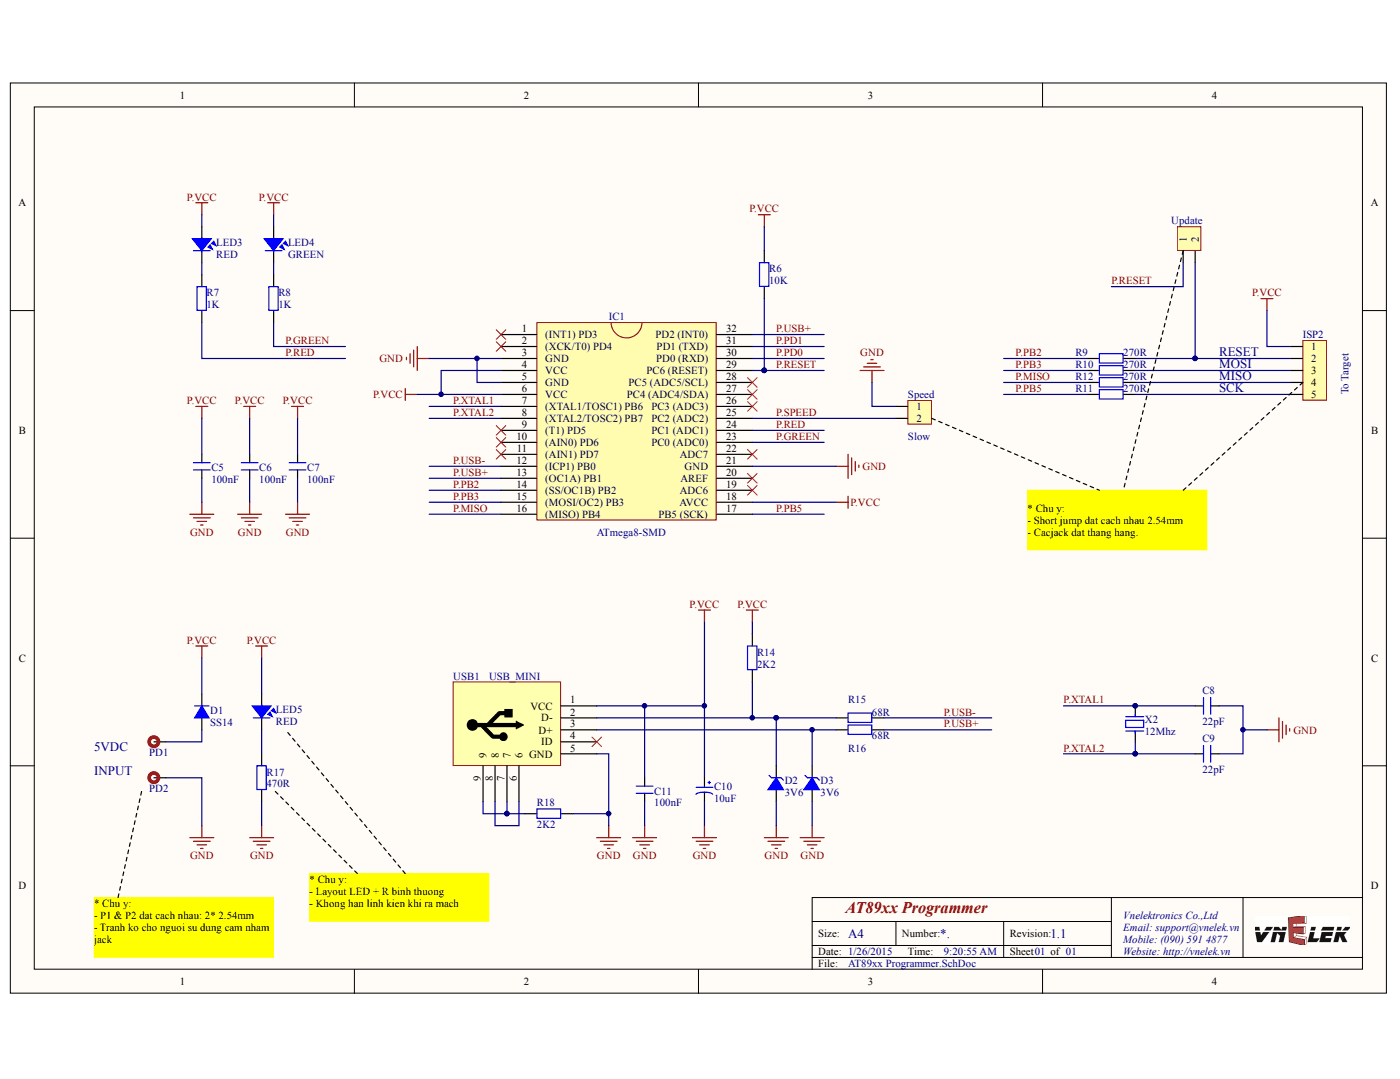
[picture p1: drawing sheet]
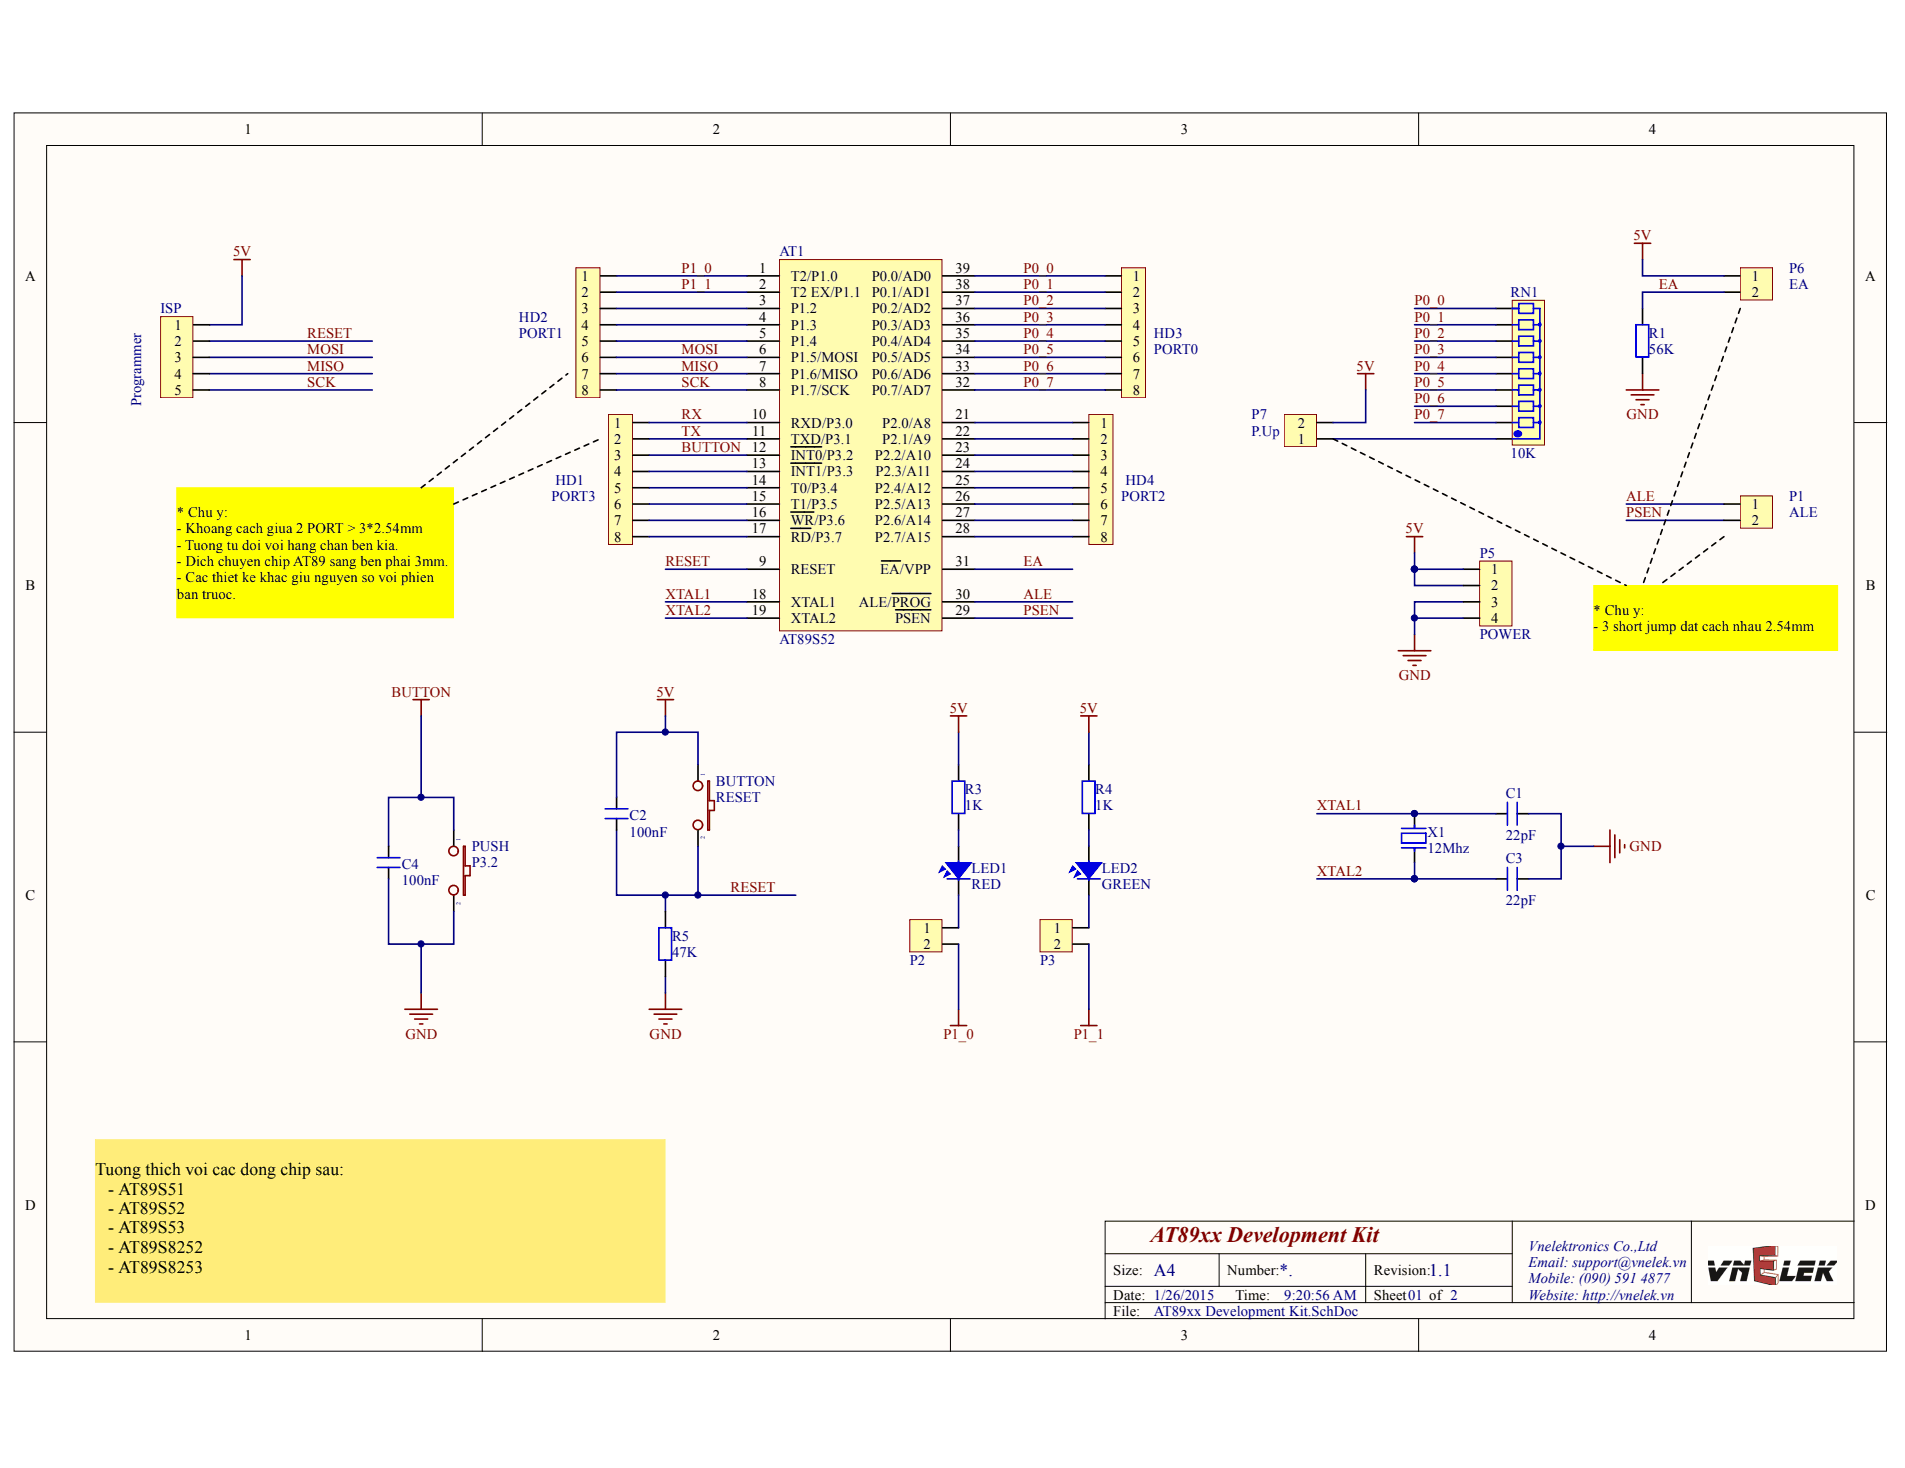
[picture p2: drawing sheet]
# Altium project AT89xx Development Kit.PrjPcb
2 sheets, 59 parts. Net scope: global (net labels, ports and power ports of the same name join across sheets).
Sheets:
  AT89xx Development Kit.SchDoc
  AT89xx Programmer.SchDoc

## Sheet AT89xx Development Kit.SchDoc: AT89xx Development Kit
size A4; Author: Tran Tuan; CompanyName: Vnelektronics Co.,Ltd; DrawnBy: Tran Tuan; Engineer: Tran Tuan; Organization: Vnelektronics Co.,Ltd; Address1: 776 Ton Duc Thang; Address2: Lien Chieu, Da Nang; Revision: 1.1; SheetNumber: 01; SheetTotal: 01

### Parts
AT1  AT89S52  [de gat xanh dip 40]
BUTTON  RESET  [BUTTON 2PIN TRON]
C1  22pF  [C0603]
C2  100nF  [C0805]
C3  22pF  [C0603]
C4  100nF  [C0805]
HD1  PORT3  [Header_8]
HD2  PORT1  [Header_8]
HD3  PORT0  [Header_8]
HD4  PORT2  [Header_8]
ISP  Programmer  [Header_5]
LED1  RED  [Led 0805R]
LED2  GREEN  [Led 0805G]
P1  ALE  [Header_2]
P2  JUMP  [Header_2]  (value not drawn)
P3  JUMP  [Header_2]  (value not drawn)
P5  POWER  [Header_4]
P6  EA  [Header_2]
P7  P.Up  [Header_2]
PUSH  P3.2  [BUTTON 2PIN TRON]
R1  value 56K  [RESC2012(0805)]  (hidden comment: Res2)
R3  value 1K  [RESC2012(0805)]  (hidden comment: Res2)
R4  value 1K  [RESC2012(0805)]  (hidden comment: Res2)
R5  value 47K  [RESC2012(0805)]  (hidden comment: Res2)
RN1  10K  [RN8]
X1  12Mhz  [CRYSTAL]

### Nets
5V: AT1.40(5V) BUTTON.1 C2.1 ISP.1 P5.1 P5.2 P6.1 P7.2 R3.2 R4.2
BUTTON: AT1.12(~{INT0}/P3.2) C4.1 HD1.3 PUSH.1
GND: AT1.20(GND) C1.1 C3.1 C4.2 P5.3 P5.4 PUSH.2 R1.2 R5.2
P1_0: AT1.1(T2/P1.0) HD2.1 P2.2
P1_1: AT1.2(T2_EX/P1.1) HD2.2 P3.2
ALE: AT1.30(ALE/~{PROG}) P1.1
EA: AT1.31(~{EA}/VPP) P6.2 R1.1
MISO: AT1.7(P1.6/MISO) HD2.7 ISP.4
MOSI: AT1.6(P1.5/MOSI) HD2.6 ISP.3
P0_0: AT1.39(P0.0/AD0) HD3.1 RN1.9
P0_1: AT1.38(P0.1/AD1) HD3.2 RN1.8
P0_2: AT1.37(P0.2/AD2) HD3.3 RN1.7
P0_3: AT1.36(P0.3/AD3) HD3.4 RN1.6
P0_4: AT1.35(P0.4/AD4) HD3.5 RN1.5
P0_5: AT1.34(P0.5/AD5) HD3.6 RN1.4
P0_6: AT1.33(P0.6/AD6) HD3.7 RN1.3
P0_7: AT1.32(P0.7/AD7) HD3.8 RN1.2
PSEN: AT1.29(~{PSEN}) P1.2
RESET: AT1.9(RESET) BUTTON.2 C2.2 ISP.2 R5.1
RX: AT1.10(RXD/P3.0) HD1.1
SCK: AT1.8(P1.7/SCK) HD2.8 ISP.5
TX: AT1.11(TXD/P3.1) HD1.2
XTAL1: AT1.18(XTAL1) C1.2 X1.1
XTAL2: AT1.19(XTAL2) C3.2 X1.2
NetAT1_3: AT1.3(P1.2) HD2.3
NetAT1_4: AT1.4(P1.3) HD2.4
NetAT1_5: AT1.5(P1.4) HD2.5
NetAT1_13: AT1.13(~{INT1}/P3.3) HD1.4
NetAT1_14: AT1.14(T0/P3.4) HD1.5
NetAT1_15: AT1.15(T1/P3.5) HD1.6
NetAT1_16: AT1.16(~{WR}/P3.6) HD1.7
NetAT1_17: AT1.17(~{RD}/P3.7) HD1.8
NetAT1_21: AT1.21(P2.0/A8) HD4.1
NetAT1_22: AT1.22(P2.1/A9) HD4.2
NetAT1_23: AT1.23(P2.2/A10) HD4.3
NetAT1_24: AT1.24(P2.3/A11) HD4.4
NetAT1_25: AT1.25(P2.4/A12) HD4.5
NetAT1_26: AT1.26(P2.5/A13) HD4.6
NetAT1_27: AT1.27(P2.6/A14) HD4.7
NetAT1_28: AT1.28(P2.7/A15) HD4.8
NetLED1_1: LED1.1 R3.1
NetLED1_2: LED1.2 P2.1
NetLED2_1: LED2.1 R4.1
NetLED2_2: LED2.2 P3.1
NetP7_1: P7.1 RN1.1

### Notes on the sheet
- * Chu y:
  - Khoang cach giua 2 PORT > 3*2.54mm
  - Tuong tu doi voi hang chan ben kia.
  - Dich chuyen chip AT89 sang ben phai 3mm.
  - Cac thiet ke khac giu nguyen so voi phien ban truoc.
- * Chu y:
  - 3 short jump dat cach nhau 2.54mm
- Tuong thich voi cac dong chip sau:
  - AT89S51
  - AT89S52
  - AT89S53
  - AT89S8252
  - AT89S8253

## Sheet AT89xx Programmer.SchDoc: AT89xx Programmer
size A4; Author: Tran Tuan; CompanyName: Vnelektronics Co.,Ltd; DrawnBy: Tran Tuan; Engineer: Tran Tuan; Organization: Vnelektronics Co.,Ltd; Address1: 776 Ton Duc Thang; Address2: Lien Chieu, Da Nang; Revision: 1.1; SheetNumber: 01; SheetTotal: 01

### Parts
C5  100nF  [C0805]
C6  100nF  [C0805]
C7  100nF  [C0805]
C8  22pF  [C0603]
C9  22pF  [C0603]
C10  10uF  [C1210]
C11  100nF  [C0805]
D1  SS14  [SS14]
D2  3V6  [1N5223]
D3  3V6  [1N5223]
IC1  ATmega8-SMD  [ATMEGA_8_SMD]
ISP2  To Target  [Header_5]
LED3  RED  [Led 0805R]
LED4  GREEN  [Led 0805G]
LED5  RED  [Led 0805R]
PD1  Pad Big  (value not drawn)
PD2  Pad Big  (value not drawn)
R6  value 10K  [RESC2012(0805)]  (hidden comment: Res2)
R7  value 1K  [RESC2012(0805)]  (hidden comment: Res2)
R8  value 1K  [RESC2012(0805)]  (hidden comment: Res2)
R9  value 270R  [RESC2012(0805)]  (hidden comment: Res2)
R10  value 270R  [RESC2012(0805)]  (hidden comment: Res2)
R11  value 270R  [RESC2012(0805)]  (hidden comment: Res2)
R12  value 270R  [RESC2012(0805)]  (hidden comment: Res2)
R14  value 2K2  [RESC2012(0805)]  (hidden comment: Res2)
R15  value 68R  [RESC2012(0805)]  (hidden comment: Res2)
R16  value 68R  [RESC2012(0805)]  (hidden comment: Res2)
R17  value 470R  [RESC2012(0805)]  (hidden comment: Res2)
R18  value 2K2  [RESC2012(0805)]  (hidden comment: Res2)
Speed  Slow  [Header_2]
Update  Update  [Header_2]  (value not drawn)
USB1  USB_MINI  [USBMNIB]
X2  12Mhz  [CRYSTAL]

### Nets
GND: C5.1 C6.1 C7.1 C8.1 C9.1 C10.2 C11.1 D2.1(A) D3.1(A) IC1.3(GND) IC1.5(GND) IC1.21(GND) PD2.1 R17.2 R18.2 Speed.1 USB1.5(GND)
P.VCC: C5.2 C6.2 C7.2 C10.1 C11.2 D1.2(K) IC1.4(VCC) IC1.6(VCC) IC1.18(AVCC) ISP2.1 LED3.1 LED4.1 LED5.1 R6.2 R14.1 USB1.1(VCC)
P.GREEN: IC1.23(PC0_(ADC0)) R8.2
P.MISO: IC1.16((MISO)_PB4) R12.1
P.PB2: IC1.14((SS/OC1B)_PB2) R9.1
P.PB3: IC1.15((MOSI/OC2)_PB3) R10.1
P.PB5: IC1.17(PB5_(SCK)) R11.1
P.PD0: IC1.30(PD0_(RXD))
P.PD1: IC1.31(PD1_(TXD))
P.RED: IC1.24(PC1_(ADC1)) R7.2
P.RESET: IC1.29(PC6_(RESET)) R6.1 Update.1
P.SPEED: IC1.25(PC2_(ADC2)) Speed.2
P.USB+: IC1.13((OC1A)_PB1) IC1.32(PD2_(INT0)) R16.1
P.USB-: IC1.12((ICP1)_PB0) R15.1
P.XTAL1: C8.2 IC1.7((XTAL1/TOSC1)_PB6) X2.1
P.XTAL2: C9.2 IC1.8((XTAL2/TOSC2)_PB7) X2.2
NetD1_1: D1.1(A) PD1.1
NetD2_2: D2.2(K) R14.2 R15.2 USB1.2(D-)
NetD3_2: D3.2(K) R16.2 USB1.3(D+)
NetISP2_2: ISP2.2 R9.2 Update.2
NetISP2_3: ISP2.3 R10.2
NetISP2_4: ISP2.4 R12.2
NetISP2_5: ISP2.5 R11.2
NetLED3_2: LED3.2 R7.1
NetLED4_2: LED4.2 R8.1
NetLED5_2: LED5.2 R17.1
NetR18_1: R18.1 USB1.7 USB1.9
NetUSB1_6: USB1.6 USB1.8

Not connected (* = marked no-connect by the designer): IC1 1((INT1)_PD3)* 2((XCK/T0)_PD4)* 9((T1)_PD5)* 10((AIN0)_PD6)* 11((AIN1)_PD7)* 19(ADC6)* 20(AREF)* 22(ADC7)* 26(PC3_(ADC3))* 27(PC4_(ADC4/SDA))* 28(PC5_(ADC5/SCL))*; USB1 4(ID)*

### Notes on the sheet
- RESET
- MOSI
- MISO
- SCK
- * Chu y:
  - Short jump dat cach nhau 2.54mm
  - Cacjack dat thang hang.
- 5VDC
- INPUT
- * Chu y:
  - P1 & P2 dat cach nhau: 2* 2.54mm
  - Tranh ko cho nguoi su dung cam nham jack
- * Chu y:
  - Layout LED + R binh thuong
  - Khong han linh kien khi ra mach

## Nets that join several sheets
GND: AT89xx Development Kit (9 pins), AT89xx Programmer (17 pins)
